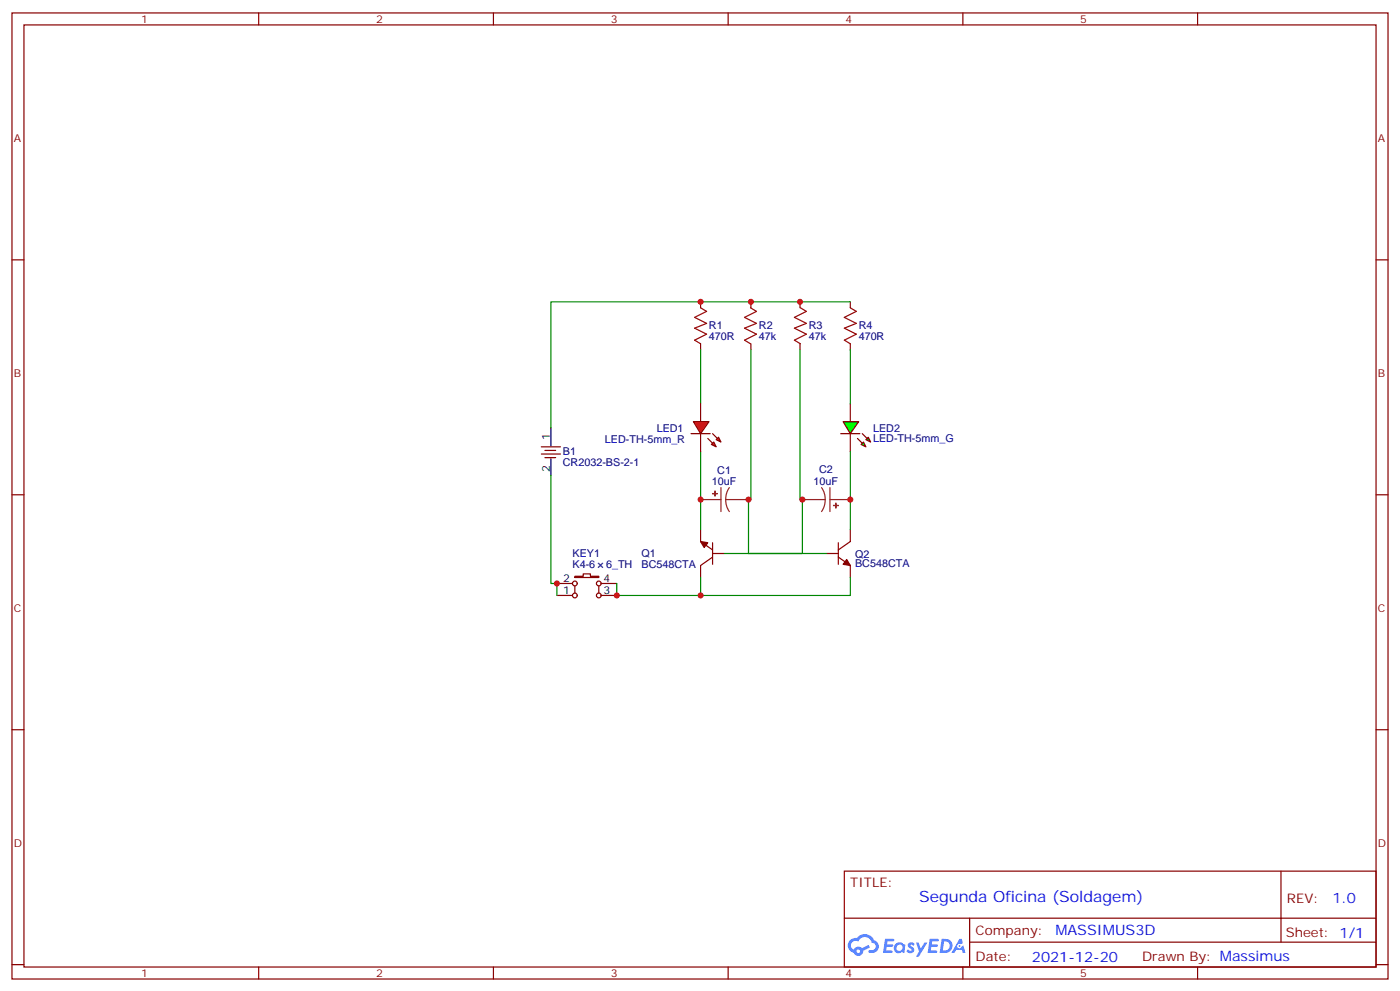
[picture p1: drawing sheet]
<svg xmlns="http://www.w3.org/2000/svg" width="412mm" height="292mm" viewBox="0 0 412 292" stroke-linecap="round" stroke-linejoin="round" font-family="sans-serif">
<g fill="none" stroke="#870000" stroke-width=".35">
<path d="M3.5 3.8h405.4v284.3h-405.4zM7.1 7.3h398.2v277.3h-398.2zM76.2 3.8v3.5M145.3 3.8v3.5M214.5 3.8v3.5M283.6 3.8v3.5M352.8 3.8v3.5M3.5 76.5h3.6M405.3 76.5h3.6M3.5 145.6h3.6M405.3 145.6h3.6M3.5 214.8h3.6"/>
<path d="M405.3 214.8h3.6M248.7 256.4h156.6v28.2h-156.6zM377.3 256.4v20.9M248.7 270.2h156.5M285.6 277.3h119.6M285.6 270.2v14.2M3.5 283.9h3.6M76.2 284.6v3.5M145.3 284.6v3.5M214.5 284.6v3.5M283.6 284.6v3.5M352.8 284.6v3.5"/>
<path d="M405.3 283.9h3.6"/>
</g>
<g fill="#5487ff">
<path d="M267.7 277.6a1.22 1.22 0 0 1 1.7 .2l-.4 .6a.47 .47 0 0 0-.3-.4 .47 .47 0 0 0-.5 .2l.1 .2a1.14 1.14 0 0 1 .8 1.8 1.14 1.14 0 0 1-1.9 0l-.2-.2 .5-.6 .7 .5a.29 .29 0 0 0 .3-.3 .29 .29 0 0 0-.2-.3 1.04 1.04 0 0 1-.6-1.7z"/>
<path d="M260.7 276.3h2.4l.3 .2-.2 .5-1.8 .1-.1 .8h1.5l.3 .4-.3 .4h-1.6l-.2 1.1h1.7l.2 .3-.2 .3-2.6 .1z"/>
<path d="M273.8 276.3h2.4l.3 .2-.1 .5-1.8 .1-.2 .8h1.6l.3 .4-.4 .4h-1.6l-.1 1.1h1.7l.2 .3-.2 .3-2.6 .1z"/>
<path d="M282.6 276.3h.7l.3 1.3-.6 .3a.69 .69 0 0 0-1 .3 .69 .69 0 0 0 .4 .9 .69 .69 0 0 0 .9-.6l.5-.2 .6 2.2h-.8l-.2-.9h-1.8l-.5 .9h-.8z"/>
<path d="M269.8 277.4h.8l.6 1.8 1.1-1.8h.9l-2.6 4.2h-.8l.9-1.5z"/>
<path d="M277.4 276.3l-.6 4.2h1.3a2.11 2.11 0 0 0 2.5-2.1 2.11 2.11 0 0 0-2.5-2.1zM278.1 277.1a1.39 1.39 0 0 1 1.7 1.4 1.39 1.39 0 0 1-1.8 1.3h-.3z"/>
<path d="M263.7 277.9a1.54 1.54 0 0 0-.1 2.2 1.54 1.54 0 0 0 2.2 .1l.6 .3 .3-2.3-.2-.3h-.4a1.49 1.49 0 0 0-2.4 0zM264 278.9a.94 .94 0 0 1 1.8 0 .94 .94 0 0 1-1.8 0z"/>
<path d="M250.4 276.7a2.18 2.18 0 0 0 1.1 3.7 1.44 1.44 0 0 0 1.6 .9 1.44 1.44 0 0 0 1.2-1.4l2-1.1-.5-.7-1.9 1a1.47 1.47 0 0 0-2.4 .4 1.39 1.39 0 0 1-.7-1.9 1.39 1.39 0 0 1 2-.5 2.12 2.12 0 0 1 2.2-1.3 2.12 2.12 0 0 1 1.9 1.7 1.14 1.14 0 0 1 1.1 1.4 1.14 1.14 0 0 1-1.7 .7 .43 .43 0 0 0-.5 .4 .43 .43 0 0 0 .4 .5 1.98 1.98 0 0 0 2.5-1.2 1.98 1.98 0 0 0-1.2-2.6 3.1 3.1 0 0 0-5.3-.6l-.9 .1zM252.3 280a.55 .55 0 0 1 1.1 0 .55 .55 0 0 1-1.1 0z"/>
<circle cx="282.6" cy="278.4" r=".26"/>
</g>
<path d="M206.4 90.6l1.7 1.1-3.5 1.7 3.5 1.8-3.5 1.4 3.5 1.8-3.5 1.7 1.8 1.1M221.1 90.6l1.7 1.1-3.5 1.7 3.5 1.8-3.5 1.4 3.5 1.8-3.5 1.7 1.8 1.1M235.8 90.6l1.7 1.1-3.5 1.7 3.5 1.8-3.5 1.4 3.5 1.8-3.5 1.7 1.8 1.1M250.5 90.6l1.7 1.1-3.5 1.7 3.5 1.8-3.5 1.4 3.5 1.8-3.5 1.7 1.8 1.1" fill="none" stroke="#a10000" stroke-width=".35"/>
<path d="M206.4 88.8v1.8M221.2 88.8v1.8M235.7 88.8v1.8M250.5 88.8v1.8M206.4 101.2v1.7M221.2 101.2v1.7M235.7 101.2v1.7M250.5 101.2v1.7M250.5 118.8v5.3M250.5 127.6v5.3" fill="none" stroke="#870000" stroke-width=".35"/>
<path d="M206.4 147h6M212.4 143.5v7.1M213.8 147l.2 1.9 .8 1.7M213.8 147h6.7M214.8 143.5l-.8 1.7-.2 1.8M236.4 147h6.7M242 143.5l.8 1.7 .3 1.8M243.1 147l-.3 1.9-.8 1.7M244.5 147h6M244.5 143.5v7.1" fill="none" stroke="#8c2424" stroke-width=".35"/>
<g fill="#8c2424" stroke="#8c2424" stroke-width=".35">
<path d="M210.6 144.6v1.4z"/>
<path d="M209.9 145.3h1.4z"/>
<path d="M246.2 148.1v1.4z"/>
<path d="M245.5 148.8h1.4z"/>
</g>
<g fill="#0f0" stroke="#870000" stroke-width=".35">
<path d="M253.6 130.8l.8-.7 .7 1.4z"/>
<path d="M255.1 129.4l.7-.7 .7 1.4z"/>
</g>
<g fill="#870000" stroke="#870000" stroke-width=".35">
<path d="M252.6 129l1.4 1.5z"/>
<path d="M254 127.6l1.4 1.4z"/>
</g>
<path d="M247.6 127.6h5.7z" fill="#f00" stroke="#870000" stroke-width=".35"/>
<path d="M248.4 124.1h4.5l-2.4 3.5z" fill="#0f0" stroke="#870000" stroke-width=".35"/>
<path d="M159.5 131.5h5.6M159.5 133.6h5.6M160.5 132.6h3.2M160.5 134.7h3.2M206.4 155.9v3.5l3.5 2.5M209.9 159.7v6.4M246.9 159.7v6.4M250.5 155.9v3.5l-3.6 2.5M209.9 162.9h3.5M209.9 164l-3.5 2.4v3.6M243.4 162.9h3.5M246.9 164l3.6 2.4v3.6" fill="none" stroke="#870000" stroke-width=".35"/>
<path d="M162.3 125.9v5.3M162.3 135v5" fill="none" stroke="#000" stroke-width=".35"/>
<g fill="#870000" stroke="#870000" stroke-width=".35">
<path d="M206.4 159.4l2.1 .3-1.1 1.4z"/>
<path d="M249.4 164.7l1.1 1.7-2.1-.3z"/>
</g>
<path d="M206.4 102.9v15.9M221.2 102.9v44.1h-.7v15.9h22.9M235.7 102.9v44.1h.7v15.9h-23M250.5 102.9v15.9M206.4 132.9v23M250.5 132.9v23M206.4 170v5.3h44.1v-5.3" fill="none" stroke="#008700" stroke-width=".35"/>
<g fill="#f00" stroke="#870000" stroke-width=".35">
<path d="M204.3 124.1h4.5l-2.4 3.5z"/>
<path d="M203.6 127.6h5.6z"/>
</g>
<g fill="#870000" stroke="#870000" stroke-width=".35">
<path d="M209.9 127.6l1.4 1.4z"/>
<path d="M208.5 129l1.4 1.5z"/>
</g>
<g fill="#f00" stroke="#870000" stroke-width=".35">
<path d="M211 129.4l.7-.7 .7 1.4z"/>
<path d="M209.5 130.8l.8-.7 .7 1.4z"/>
</g>
<g fill="none" stroke="#870000" stroke-width=".35">
<path d="M206.4 118.8v5.3M206.4 127.6v5.3M164 175.3h4.6M164 171.7h4.6M169.3 169.6h2.5v-.7h2.1v.7h2.5v.4h-7.1zM169.3 172.4v2.2M176.4 172.4v2.2M177.1 175.3h4.6M177.1 171.7h4.6"/>
<circle cx="169.3" cy="171.7" r=".71"/>
<circle cx="169.3" cy="175.3" r=".71"/>
<circle cx="176.4" cy="175.3" r=".71"/>
<circle cx="176.4" cy="171.7" r=".71"/>
</g>
<path d="M250.5 88.8h-88.2v37.1M162.3 140v31.7h1.7v3.6M181.7 171.7v3.6h24.7" fill="none" stroke="#008700" stroke-width=".35"/>
<g fill="#c00">
<circle cx="206.4" cy="147" r=".88"/>
<circle cx="250.5" cy="147" r=".88"/>
<circle cx="220.5" cy="147" r=".88"/>
<circle cx="236.4" cy="147" r=".88"/>
<circle cx="206.4" cy="88.8" r=".88"/>
<circle cx="221.2" cy="88.8" r=".88"/>
<circle cx="235.7" cy="88.8" r=".88"/>
<circle cx="206.4" cy="175.3" r=".88"/>
<circle cx="181.7" cy="175.3" r=".88"/>
<circle cx="164" cy="171.7" r=".88"/>
</g>
<text font-size="4.6" fill="#00f" x="270.8" y="265.4">Segunda Oficina (Soldagem)</text>
<g font-size="4.2" fill="#00f">
<text x="392.5" y="265.7">1.0</text>
<text x="310.9" y="275.2">MASSIMUS3D</text>
<text x="304" y="283">2021-12-20</text>
</g>
<g font-size="3.9" fill="#800">
<text x="250.5" y="261">TITLE:</text>
<text x="379.1" y="265.7">REV:</text>
<text x="287.4" y="275.2">Company:</text>
<text x="378.7" y="275.8">Sheet: 1/1</text>
<text x="287.4" y="282.9">Date:</text>
<text x="336.4" y="282.9">Drawn By: Massimus</text>
</g>
<g font-size="3.2" fill="#800">
<text x="41.6" y="6.8">1</text>
<text x="110.8" y="6.8">2</text>
<text x="179.9" y="6.8">3</text>
<text x="249.1" y="6.8">4</text>
<text x="318.2" y="6.8">5</text>
<text x="4.1" y="41.9">A</text>
<text x="405.9" y="41.9">A</text>
<text x="4.1" y="111.1">B</text>
<text x="405.9" y="111.1">B</text>
<text x="4.1" y="180.2">C</text>
<text x="405.9" y="180.2">C</text>
<text x="4.1" y="249.3">D</text>
<text x="405.9" y="249.3">D</text>
<text x="41.6" y="287.6">1</text>
<text x="110.8" y="287.6">2</text>
<text x="179.9" y="287.6">3</text>
<text x="249.1" y="287.6">4</text>
<text x="318.2" y="287.6">5</text>
</g>
<g font-size="3.2" fill="#000080">
<text x="208.8" y="100.1">470R</text>
<text x="208.8" y="96.9">R1</text>
<text x="223.5" y="100.1">47k</text>
<text x="223.5" y="96.9">R2</text>
<text x="238.2" y="100.1">47k</text>
<text x="238.2" y="96.9">R3</text>
<text x="252.9" y="100.1">470R</text>
<text x="252.9" y="96.9">R4</text>
<text x="178.2" y="130.5">LED-TH-5mm_R</text>
<text x="193.4" y="127">LED1</text>
<text x="257.2" y="130">LED-TH-5mm_G</text>
<text x="257.2" y="127">LED2</text>
<text x="165.8" y="137.3">CR2032-BS-2-1</text>
<text x="165.8" y="134.1">B1</text>
<text x="209.7" y="142.9">10uF</text>
<text x="211.3" y="139.5">C1</text>
<text x="239.7" y="142.9">10uF</text>
<text x="241.3" y="139.3">C2</text>
<text x="168.7" y="167">K4-6</text>
<text x="168.7" y="163.8">KEY1</text>
<text x="178.5" y="167">6_TH</text>
<text x="189" y="167.1">BC548CTA</text>
<text x="189" y="164">Q1</text>
<text x="251.9" y="167">BC548CTA</text>
<text x="251.9" y="164.1">Q2</text>
</g>
<g font-size="3.2">
<text x="161.9" y="129.4" transform="rotate(-90 161.9 129.4)">1</text>
<text x="161.9" y="138.8" transform="rotate(-90 161.9 138.8)">2</text>
<text x="165.9" y="171.4">2</text>
<text x="177.8" y="171.4">4</text>
<text x="165.9" y="174.9">1</text>
<text x="177.8" y="174.9">3</text>
</g>
</svg>
